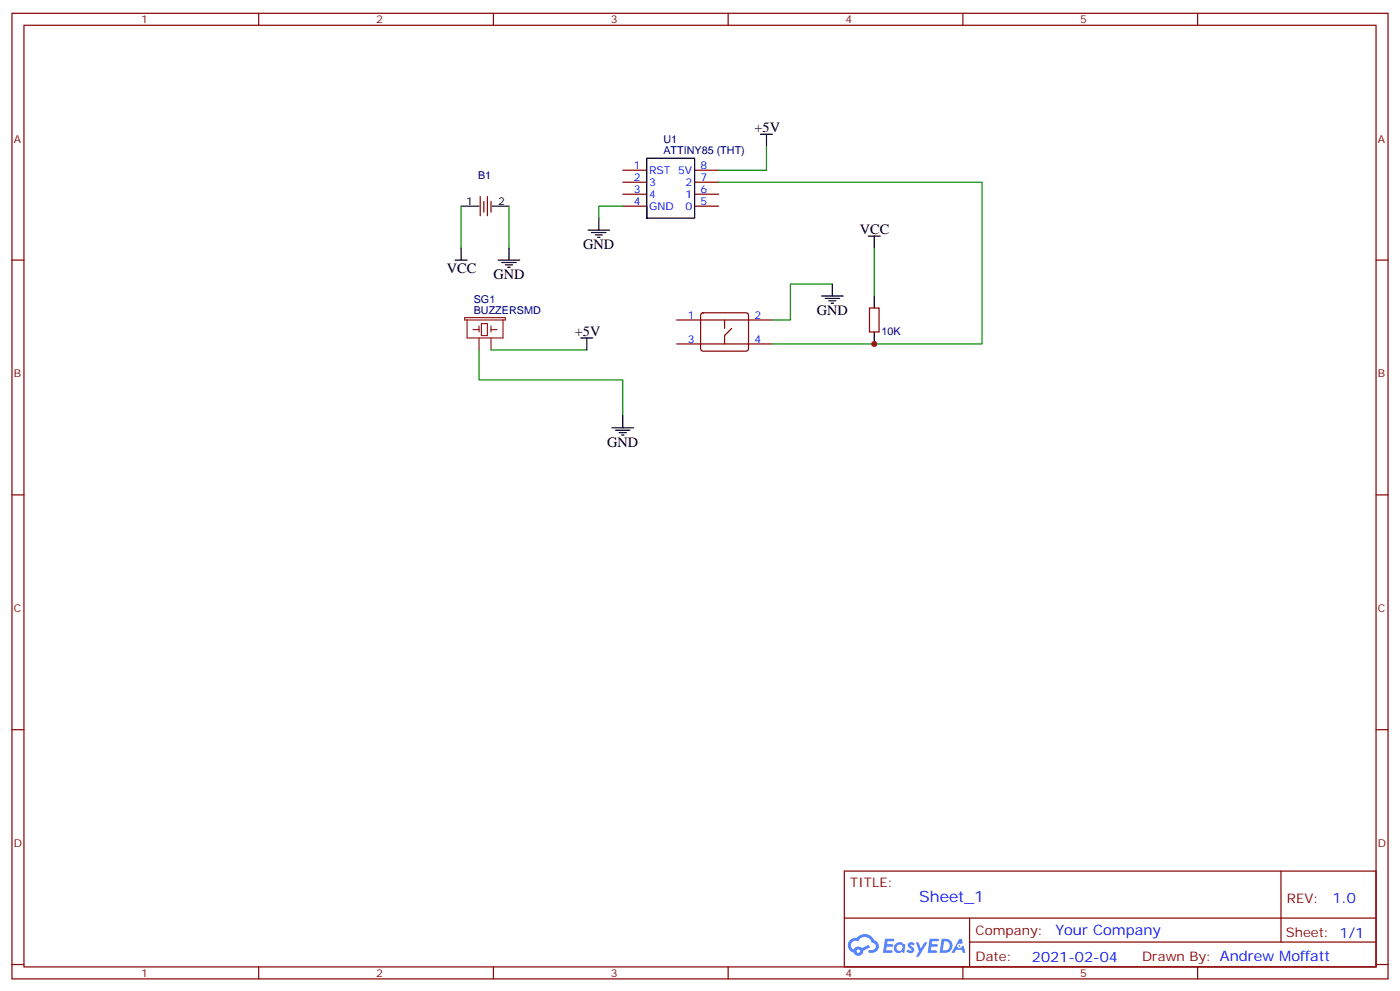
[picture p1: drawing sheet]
<svg xmlns="http://www.w3.org/2000/svg" width="412mm" height="292mm" viewBox="0 0 412 292" stroke-linecap="round" stroke-linejoin="round" font-family="sans-serif">
<g fill="none" stroke="#870000" stroke-width=".35">
<path d="M3.5 3.9h405.4v284.4h-405.4zM7.1 7.4h398.2v277.3h-398.2zM76.2 3.9v3.5M145.3 3.9v3.5M214.5 3.9v3.5M283.6 3.9v3.5M352.8 3.9v3.5M3.5 76.6h3.6M405.3 76.6h3.6M3.5 145.7h3.6M405.3 145.7h3.6M3.5 214.9h3.6"/>
<path d="M405.3 214.9h3.6M248.7 256.5h156.6v28.2h-156.6zM377.3 256.5v20.9M248.7 270.4h156.5M285.6 277.4h119.6M285.6 270.4v14.1M3.5 284h3.6M76.2 284.7v3.6M145.3 284.7v3.6M214.5 284.7v3.6M283.6 284.7v3.6M352.8 284.7v3.6"/>
<path d="M405.3 284h3.6"/>
</g>
<g fill="#5487ff">
<path d="M267.7 277.7a1.22 1.22 0 0 1 1.7 .2l-.4 .6a.47 .47 0 0 0-.3-.4 .47 .47 0 0 0-.5 .2l.1 .2a1.14 1.14 0 0 1 .8 1.8 1.14 1.14 0 0 1-1.9 0l-.2-.2 .5-.6 .7 .5a.29 .29 0 0 0 .3-.3 .29 .29 0 0 0-.2-.3 1.04 1.04 0 0 1-.6-1.7z"/>
<path d="M260.7 276.4h2.4l.3 .2-.2 .5-1.8 .1-.1 .8h1.5l.3 .4-.3 .4h-1.6l-.2 1.1h1.7l.2 .3-.2 .3-2.6 .1z"/>
<path d="M273.8 276.4h2.4l.3 .2-.1 .5-1.8 .1-.2 .8h1.6l.3 .4-.4 .4h-1.6l-.1 1.1h1.7l.2 .3-.2 .3-2.6 .1z"/>
<path d="M282.6 276.4h.7l.3 1.3-.6 .3a.69 .69 0 0 0-1 .3 .69 .69 0 0 0 .4 .9 .69 .69 0 0 0 .9-.6l.5-.2 .6 2.2h-.8l-.2-.9h-1.8l-.5 .9h-.8z"/>
<path d="M269.8 277.5h.8l.6 1.8 1.1-1.8h.9l-2.6 4.2h-.8l.9-1.5z"/>
<path d="M277.4 276.4l-.6 4.2h1.3a2.11 2.11 0 0 0 2.5-2.1 2.11 2.11 0 0 0-2.5-2.1zM278.1 277.2a1.39 1.39 0 0 1 1.7 1.4 1.39 1.39 0 0 1-1.8 1.3h-.3z"/>
<path d="M263.7 278.1a1.54 1.54 0 0 0-.1 2.1 1.54 1.54 0 0 0 2.2 .1l.6 .3 .3-2.3-.2-.3h-.4a1.49 1.49 0 0 0-2.4 .1zM264 279.1a.94 .94 0 0 1 1.8 0 .94 .94 0 0 1-1.8 0z"/>
<path d="M250.4 276.8a2.18 2.18 0 0 0 1.1 3.7 1.44 1.44 0 0 0 1.6 .9 1.44 1.44 0 0 0 1.2-1.4l2-1-.5-.8-1.9 1a1.47 1.47 0 0 0-2.4 .4 1.39 1.39 0 0 1-.7-1.9 1.39 1.39 0 0 1 2-.5 2.12 2.12 0 0 1 2.2-1.3 2.12 2.12 0 0 1 1.9 1.7 1.14 1.14 0 0 1 1.1 1.4 1.14 1.14 0 0 1-1.7 .7 .43 .43 0 0 0-.5 .4 .43 .43 0 0 0 .4 .5 1.98 1.98 0 0 0 2.5-1.2 1.98 1.98 0 0 0-1.2-2.6 3.1 3.1 0 0 0-5.3-.6l-.9 .1zM252.3 280.1a.55 .55 0 0 1 1.1 0 .55 .55 0 0 1-1.1 0z"/>
<circle cx="282.6" cy="278.5" r=".26"/>
</g>
<path d="M136.9 93.5h12v.7h-12zM137.6 94.2v5.3h10.6v-5.3M139.3 97h1.8M141.1 96v1.8M141.1 99.5v3.5M141.8 95.3h1.8v3.5h-1.8zM144.6 97h1.8M144.6 96v1.8M144.6 99.5v3.5" fill="none" stroke="#8c2424" stroke-width=".35"/>
<g fill="none" stroke="#870000" stroke-width=".35">
<path d="M141.5 57.9v5.6M142.5 59.3v3.2M143.6 57.9v5.6M144.6 59.3v3.2M183.4 50.1h7.1M183.4 53.7h7.1M183.4 57.2h7.1M204.6 50.1h7.1M204.6 53.7h7.1M204.6 57.2h7.1M183.4 60.7h7.1M204.6 60.7h7.1"/>
<path d="M199.3 94.2h28.2M206.6 92.3l.5-.2h12.7l.5 .2 .2 .5v9.9l-.2 .5-.5 .2h-12.7l-.5-.2-.2-.5v-9.9zM213.4 94.2v2.5M215.5 96.7l-2.1 2.1v2.5M256.1 90.7h2.8v7.1h-2.8zM199.3 101.3h28.2"/>
</g>
<g fill="none" stroke="#000" stroke-width=".35">
<path d="M224 39.5h3.5M225.8 39.5v3.6M134.1 76.6h3.5M135.8 60.7h5.3M135.8 73.1v3.5M145 60.7h4.9M146.8 76.6h6.3M147.8 77.3h4.2M148.9 78h2.1M149.6 78.7h.7M149.9 73.1v3.5M173.2 67.8h6.4"/>
<path d="M174.3 68.5h4.2M175.3 69.2h2.1M176 69.9h.7M176.4 64.2v3.6M190.5 60.7v3.5h14.1v-17.6h-14.1v17.6M255.8 69.5h3.5M257.5 69.5v3.6M171.1 99.5h3.5M172.9 99.5v3.5M242 87.2h6.4M243.1 87.9h4.2M244.1 88.6h2.1"/>
<path d="M244.8 89.3h.7M245.2 83.6v3.6M257.5 87.2v3.5M257.5 97.8v3.5M180.3 126h6.3M181.3 126.7h4.3M182.4 127.4h2.1M183.1 128.1h.7M183.4 122.4v3.6"/>
</g>
<path d="M211.7 53.7h77.6v47.6h-61.8M225.8 43.1v7h-14.1M135.8 60.7v12.4M149.9 60.7v12.4M183.4 60.7h-7v3.5M257.5 73.1v14.1M245.2 83.6h-12.4v10.6h-5.3M141.1 103v8.9h42.3v10.5M144.6 103h28.3" fill="none" stroke="#008700" stroke-width=".35"/>
<circle cx="257.5" cy="101.3" r=".88" fill="#c00"/>
<text font-size="4.6" fill="#00f" x="270.8" y="265.5">Sheet_1</text>
<g font-size="4.2">
<text x="222.2" y="38.8">+5V</text>
<text x="253.3" y="68.8">VCC</text>
<text x="171.8" y="73.4">GND</text>
<text x="131.6" y="80.4">VCC</text>
<text x="145.3" y="82.2">GND</text>
<text x="240.6" y="92.8">GND</text>
<text x="169.3" y="98.8">+5V</text>
<text x="178.9" y="131.6">GND</text>
</g>
<g font-size="4.2" fill="#00f">
<text x="392.5" y="265.8">1.0</text>
<text x="310.9" y="275.3">Your Company</text>
<text x="304" y="283.1">2021-02-04</text>
</g>
<g font-size="3.9" fill="#800">
<text x="250.5" y="261.1">TITLE:</text>
<text x="379.1" y="265.8">REV:</text>
<text x="287.4" y="275.3">Company:</text>
<text x="378.7" y="275.9">Sheet: 1/1</text>
<text x="287.4" y="283">Date:</text>
<text x="336.4" y="283.1">Drawn By: Andrew Moffatt</text>
</g>
<g font-size="3.2" fill="#800">
<text x="41.6" y="6.9">1</text>
<text x="110.8" y="6.9">2</text>
<text x="179.9" y="6.9">3</text>
<text x="249.1" y="6.9">4</text>
<text x="318.2" y="6.9">5</text>
<text x="4.1" y="42">A</text>
<text x="405.9" y="42">A</text>
<text x="4.1" y="111.2">B</text>
<text x="405.9" y="111.2">B</text>
<text x="4.1" y="180.3">C</text>
<text x="405.9" y="180.3">C</text>
<text x="4.1" y="249.4">D</text>
<text x="405.9" y="249.4">D</text>
<text x="41.6" y="287.7">1</text>
<text x="110.8" y="287.7">2</text>
<text x="179.9" y="287.7">3</text>
<text x="249.1" y="287.7">4</text>
<text x="318.2" y="287.7">5</text>
</g>
<g font-size="3.2" fill="#000080">
<text x="195.4" y="45.3">ATTINY85 (THT)</text>
<text x="195.4" y="42.1">U1</text>
<text x="140.8" y="52.7">B1</text>
<text x="139.6" y="89.2">SG1</text>
<text x="139.6" y="92.5">BUZZERSMD</text>
<text x="259.6" y="98.5">10K</text>
</g>
<g font-size="3.2" fill="#00f">
<text x="186.7" y="49.8">1</text>
<text x="186.7" y="53.3">2</text>
<text x="191.2" y="51.2">RST 5V</text>
<text x="206.4" y="49.8">8</text>
<text x="206.4" y="53.3">7</text>
<text x="186.7" y="56.8">3</text>
<text x="191.2" y="54.7">3</text>
<text x="191.2" y="58.2">4</text>
<text x="201.9" y="54.7">2</text>
<text x="201.9" y="58.2">1</text>
<text x="206.4" y="56.8">6</text>
<text x="186.7" y="60.4">4</text>
<text x="191.2" y="61.8">GND</text>
<text x="201.9" y="61.8">0</text>
<text x="206.4" y="60.4">5</text>
<text x="202.6" y="93.9">1</text>
<text x="222.2" y="93.9">2</text>
<text x="202.6" y="100.9">3</text>
<text x="222.2" y="100.9">4</text>
</g>
<g font-size="3.2">
<text x="137.3" y="60.4">1</text>
<text x="146.8" y="60.4">2</text>
</g>
</svg>
